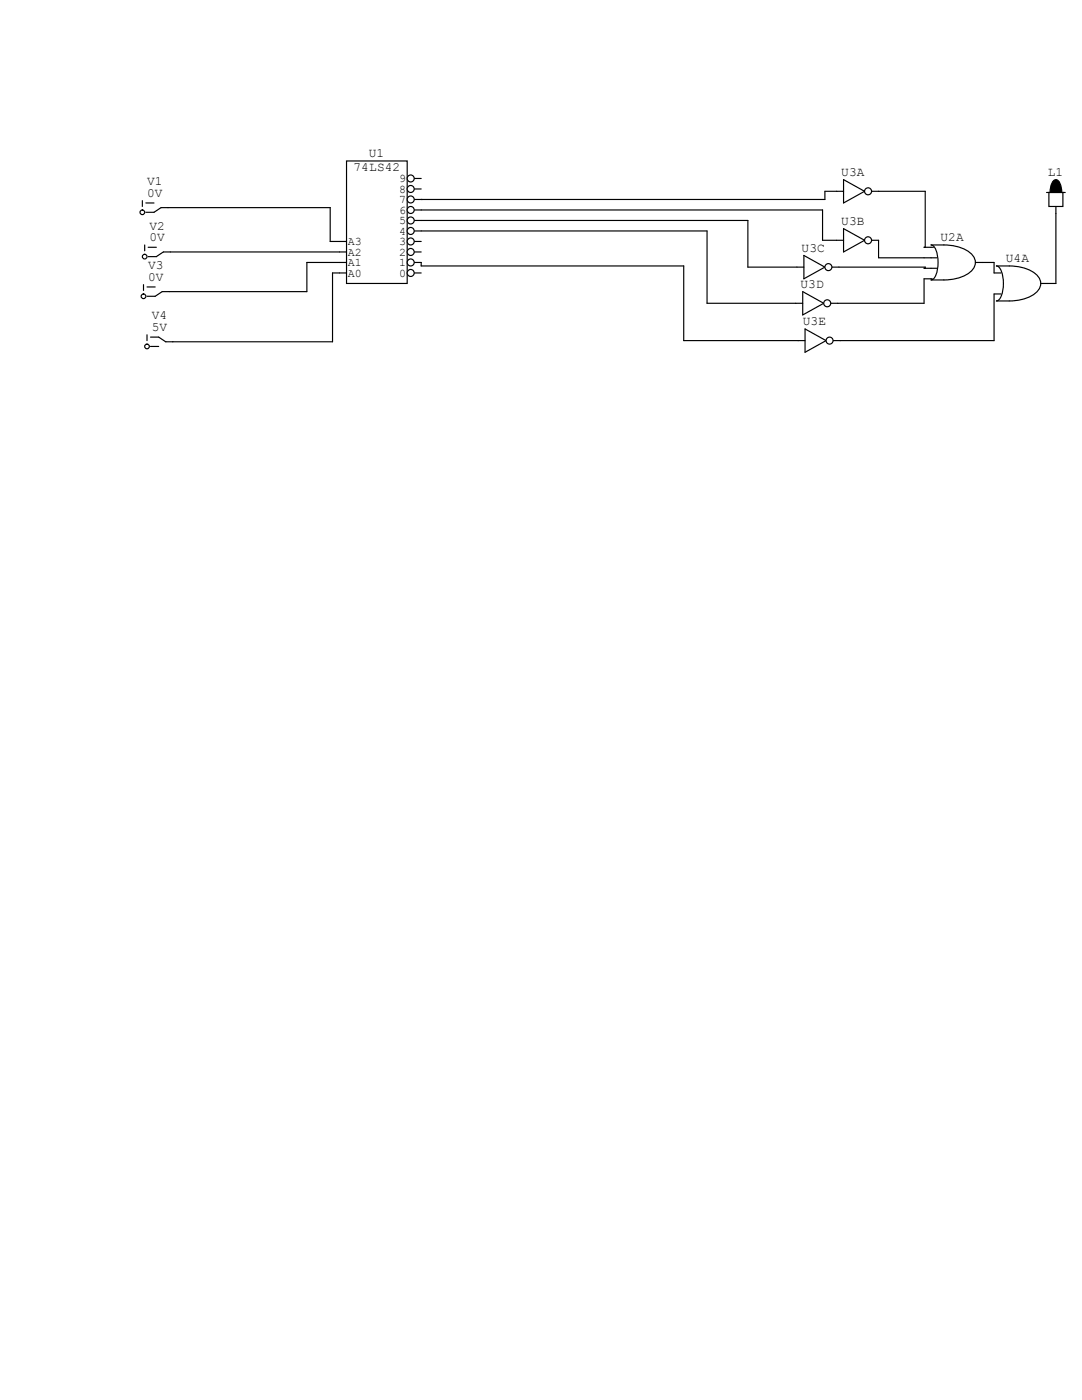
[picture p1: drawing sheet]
<svg xmlns="http://www.w3.org/2000/svg" width="216mm" height="279mm" viewBox="0 0 216 279" stroke-linecap="round" stroke-linejoin="round" font-family="sans-serif">
<g fill="none" stroke="#000" stroke-width=".23">
<path d="M28.4 40v1.2M28.6 56.8v1.2M28.9 48.9v1.2M29.1 40.5h1.6M29.3 57.3h1.7M29.6 49.4h1.6M33.5 41.4h-1.4l-1.4 1h-1.6M33.8 58.2h-1.4l-1.4 .9h-1.7M34 50.3h-1.4l-1.4 .9h-1.6M29.3 66.8v1.2M30 67.3h1.7l1.4 .9h1.4M30 69.1h1.7"/>
<path d="M159.2 68h1.4M160.6 65.6l4.2 2.4-4.2 2.3zM166.2 68h1.4"/>
<circle cx="28.4" cy="42.4" r=".47"/>
<circle cx="28.6" cy="59.1" r=".47"/>
<circle cx="28.9" cy="51.2" r=".47"/>
<circle cx="29.3" cy="69.1" r=".47"/>
</g>
<circle cx="165.5" cy="68" r=".7" fill="#fff" stroke="#000" stroke-width=".23"/>
<path d="M160.2 58.2l4.2 2.3-4.2 2.4zM158.8 60.5h1.4M165.8 60.5h1.4" fill="none" stroke="#000" stroke-width=".23"/>
<circle cx="165.1" cy="60.5" r=".7" fill="#fff" stroke="#000" stroke-width=".23"/>
<path d="M159 53.3h1.4M160.4 51l4.2 2.3-4.2 2.3zM166 53.3h1.4" fill="none" stroke="#000" stroke-width=".23"/>
<circle cx="165.3" cy="53.3" r=".7" fill="#fff" stroke="#000" stroke-width=".23"/>
<path d="M166.9 48h1.4M168.3 45.6l4.2 2.4-4.2 2.3zM173.9 48h1.4" fill="none" stroke="#000" stroke-width=".23"/>
<circle cx="173.2" cy="48" r=".7" fill="#fff" stroke="#000" stroke-width=".23"/>
<path d="M166.9 38.2h1.4M168.3 35.9l4.2 2.3-4.2 2.3zM173.9 38.2h1.4M198.4 54.5h1.4M198.4 58.7h1.4M198.8 53.1a14 14 0 0 1 6.6 .8 2.89 2.89 0 0 1 2.2 3.3 5.1 5.1 0 0 1-4 2.6l-2.2 .3h-2.6a1.54 1.54 0 0 0 1.1-1.3 6.9 6.9 0 0 0-.5-5.4zM207.7 56.6h1.4" fill="none" stroke="#000" stroke-width=".23"/>
<circle cx="173.2" cy="38.2" r=".7" fill="#fff" stroke="#000" stroke-width=".23"/>
<path d="M210.1 36.2a.67 .67 0 0 1 1.2 0 4.2 4.2 0 0 1-.3 4.7 .83 .83 0 0 1-1.1-.7 4.7 4.7 0 0 1 .2-4z" fill-rule="evenodd" fill="#000" stroke="#000" stroke-width=".23"/>
<path d="M209.3 38.4h2.8v2.8h-2.8z" fill-rule="evenodd" fill="#fff" stroke="#000" stroke-width=".23"/>
<path d="M208.8 38.4h3.8M184.4 49.4h1.8M184.4 51.4h2.5M184.4 53.5h2.5M184.4 55.6h1.6M185.8 48.9a14 14 0 0 1 6.6 .8 2.89 2.89 0 0 1 2.1 3.3 5.1 5.1 0 0 1-4 2.7l-2.2 .2h-2.5a1.54 1.54 0 0 0 1.1-1.3 6.9 6.9 0 0 0-.5-5.4zM194.6 52.4h1.4M210.7 41.2v1.4" fill="none" stroke="#000" stroke-width=".23"/>
<path d="M69.1 32.1h12.2v24.5h-12.2z" fill-rule="evenodd" fill="#fff" stroke="#000" stroke-width=".23"/>
<path d="M82.6 35.6h1.4M67.7 48.2h1.4M67.7 50.3h1.4M67.7 52.4h1.4M67.7 54.5h1.4" fill="none" stroke="#000" stroke-width=".23"/>
<circle cx="81.9" cy="35.6" r=".7" fill="#fff" stroke="#000" stroke-width=".23"/>
<path d="M82.6 37.7h1.4" fill="none" stroke="#000" stroke-width=".23"/>
<circle cx="81.9" cy="37.7" r=".7" fill="#fff" stroke="#000" stroke-width=".23"/>
<path d="M82.6 39.8h1.4" fill="none" stroke="#000" stroke-width=".23"/>
<circle cx="81.9" cy="39.8" r=".7" fill="#fff" stroke="#000" stroke-width=".23"/>
<path d="M82.6 41.9h1.4" fill="none" stroke="#000" stroke-width=".23"/>
<circle cx="81.9" cy="41.9" r=".7" fill="#fff" stroke="#000" stroke-width=".23"/>
<path d="M82.6 44h1.4" fill="none" stroke="#000" stroke-width=".23"/>
<circle cx="81.9" cy="44" r=".7" fill="#fff" stroke="#000" stroke-width=".23"/>
<path d="M82.6 46.1h1.4" fill="none" stroke="#000" stroke-width=".23"/>
<circle cx="81.9" cy="46.1" r=".7" fill="#fff" stroke="#000" stroke-width=".23"/>
<path d="M82.6 48.2h1.4" fill="none" stroke="#000" stroke-width=".23"/>
<circle cx="81.9" cy="48.2" r=".7" fill="#fff" stroke="#000" stroke-width=".23"/>
<path d="M82.6 50.3h1.4" fill="none" stroke="#000" stroke-width=".23"/>
<circle cx="81.9" cy="50.3" r=".7" fill="#fff" stroke="#000" stroke-width=".23"/>
<path d="M82.6 52.4h1.4" fill="none" stroke="#000" stroke-width=".23"/>
<circle cx="81.9" cy="52.4" r=".7" fill="#fff" stroke="#000" stroke-width=".23"/>
<path d="M82.6 54.5h1.4" fill="none" stroke="#000" stroke-width=".23"/>
<circle cx="81.9" cy="54.5" r=".7" fill="#fff" stroke="#000" stroke-width=".23"/>
<g fill="none" stroke="#000" stroke-width=".23">
<path d="M84 39.8h.1M166.9 38.2h-2.3v1.6h-80.6M175.3 38.2h9.3v11.2h-.2M33.5 41.4h32.4v6.8h1.8M34 50.3h33.7M67.7 52.4h-6.5v5.8h-27.4M67.7 54.5h-1.3v13.7h-31.9M84 41.9h80.1v6.1h2.8M84 44h65.2v9.3h9.8M84 46.1h57.1v14.4h17.7M84 52.4v.7h52.4v14.9h22.8M167.4 53.3h17.2v.2h-.2"/>
<path d="M175.3 48v3.4h9.1M184.4 55.6v4.9h-17.2M196 52.4h2.4v2.1M198.4 58.7v9.3h-30.8M210.7 42.6v14h-1.6"/>
</g>
<g font-size="2.6">
<text x="70.5" y="34.2">74LS42</text>
<text x="73.6" y="31.4">U1</text>
<text x="167.9" y="35.1">U3A</text>
<text x="209.1" y="35.1">L1</text>
<text x="29.3" y="37">V1</text>
<text x="29.3" y="39.3">0V</text>
<text x="29.8" y="45.8">V2</text>
<text x="167.9" y="44.9">U3B</text>
<text x="29.5" y="53.8">V3</text>
<text x="29.8" y="48.2">0V</text>
<text x="159.9" y="50.2">U3C</text>
<text x="187.7" y="48.2">U2A</text>
<text x="200.7" y="52.4">U4A</text>
<text x="29.5" y="56.1">0V</text>
<text x="159.7" y="57.5">U3D</text>
<text x="30.3" y="63.8">V4</text>
<text x="160.2" y="64.9">U3E</text>
<text x="30.3" y="66.1">5V</text>
</g>
<g font-size="2.3">
<text x="79.6" y="36.4">9</text>
<text x="79.6" y="38.5">8</text>
<text x="79.6" y="40.6">7</text>
<text x="79.6" y="42.7">6</text>
<text x="79.6" y="44.7">5</text>
<text x="79.6" y="46.9">4</text>
<text x="69.4" y="48.9">A3</text>
<text x="69.4" y="51.1">A2</text>
<text x="69.4" y="53.1">A1</text>
<text x="79.6" y="48.9">3</text>
<text x="79.6" y="51.1">2</text>
<text x="79.6" y="53.1">1</text>
<text x="69.4" y="55.2">A0</text>
<text x="79.6" y="55.2">0</text>
</g>
</svg>
